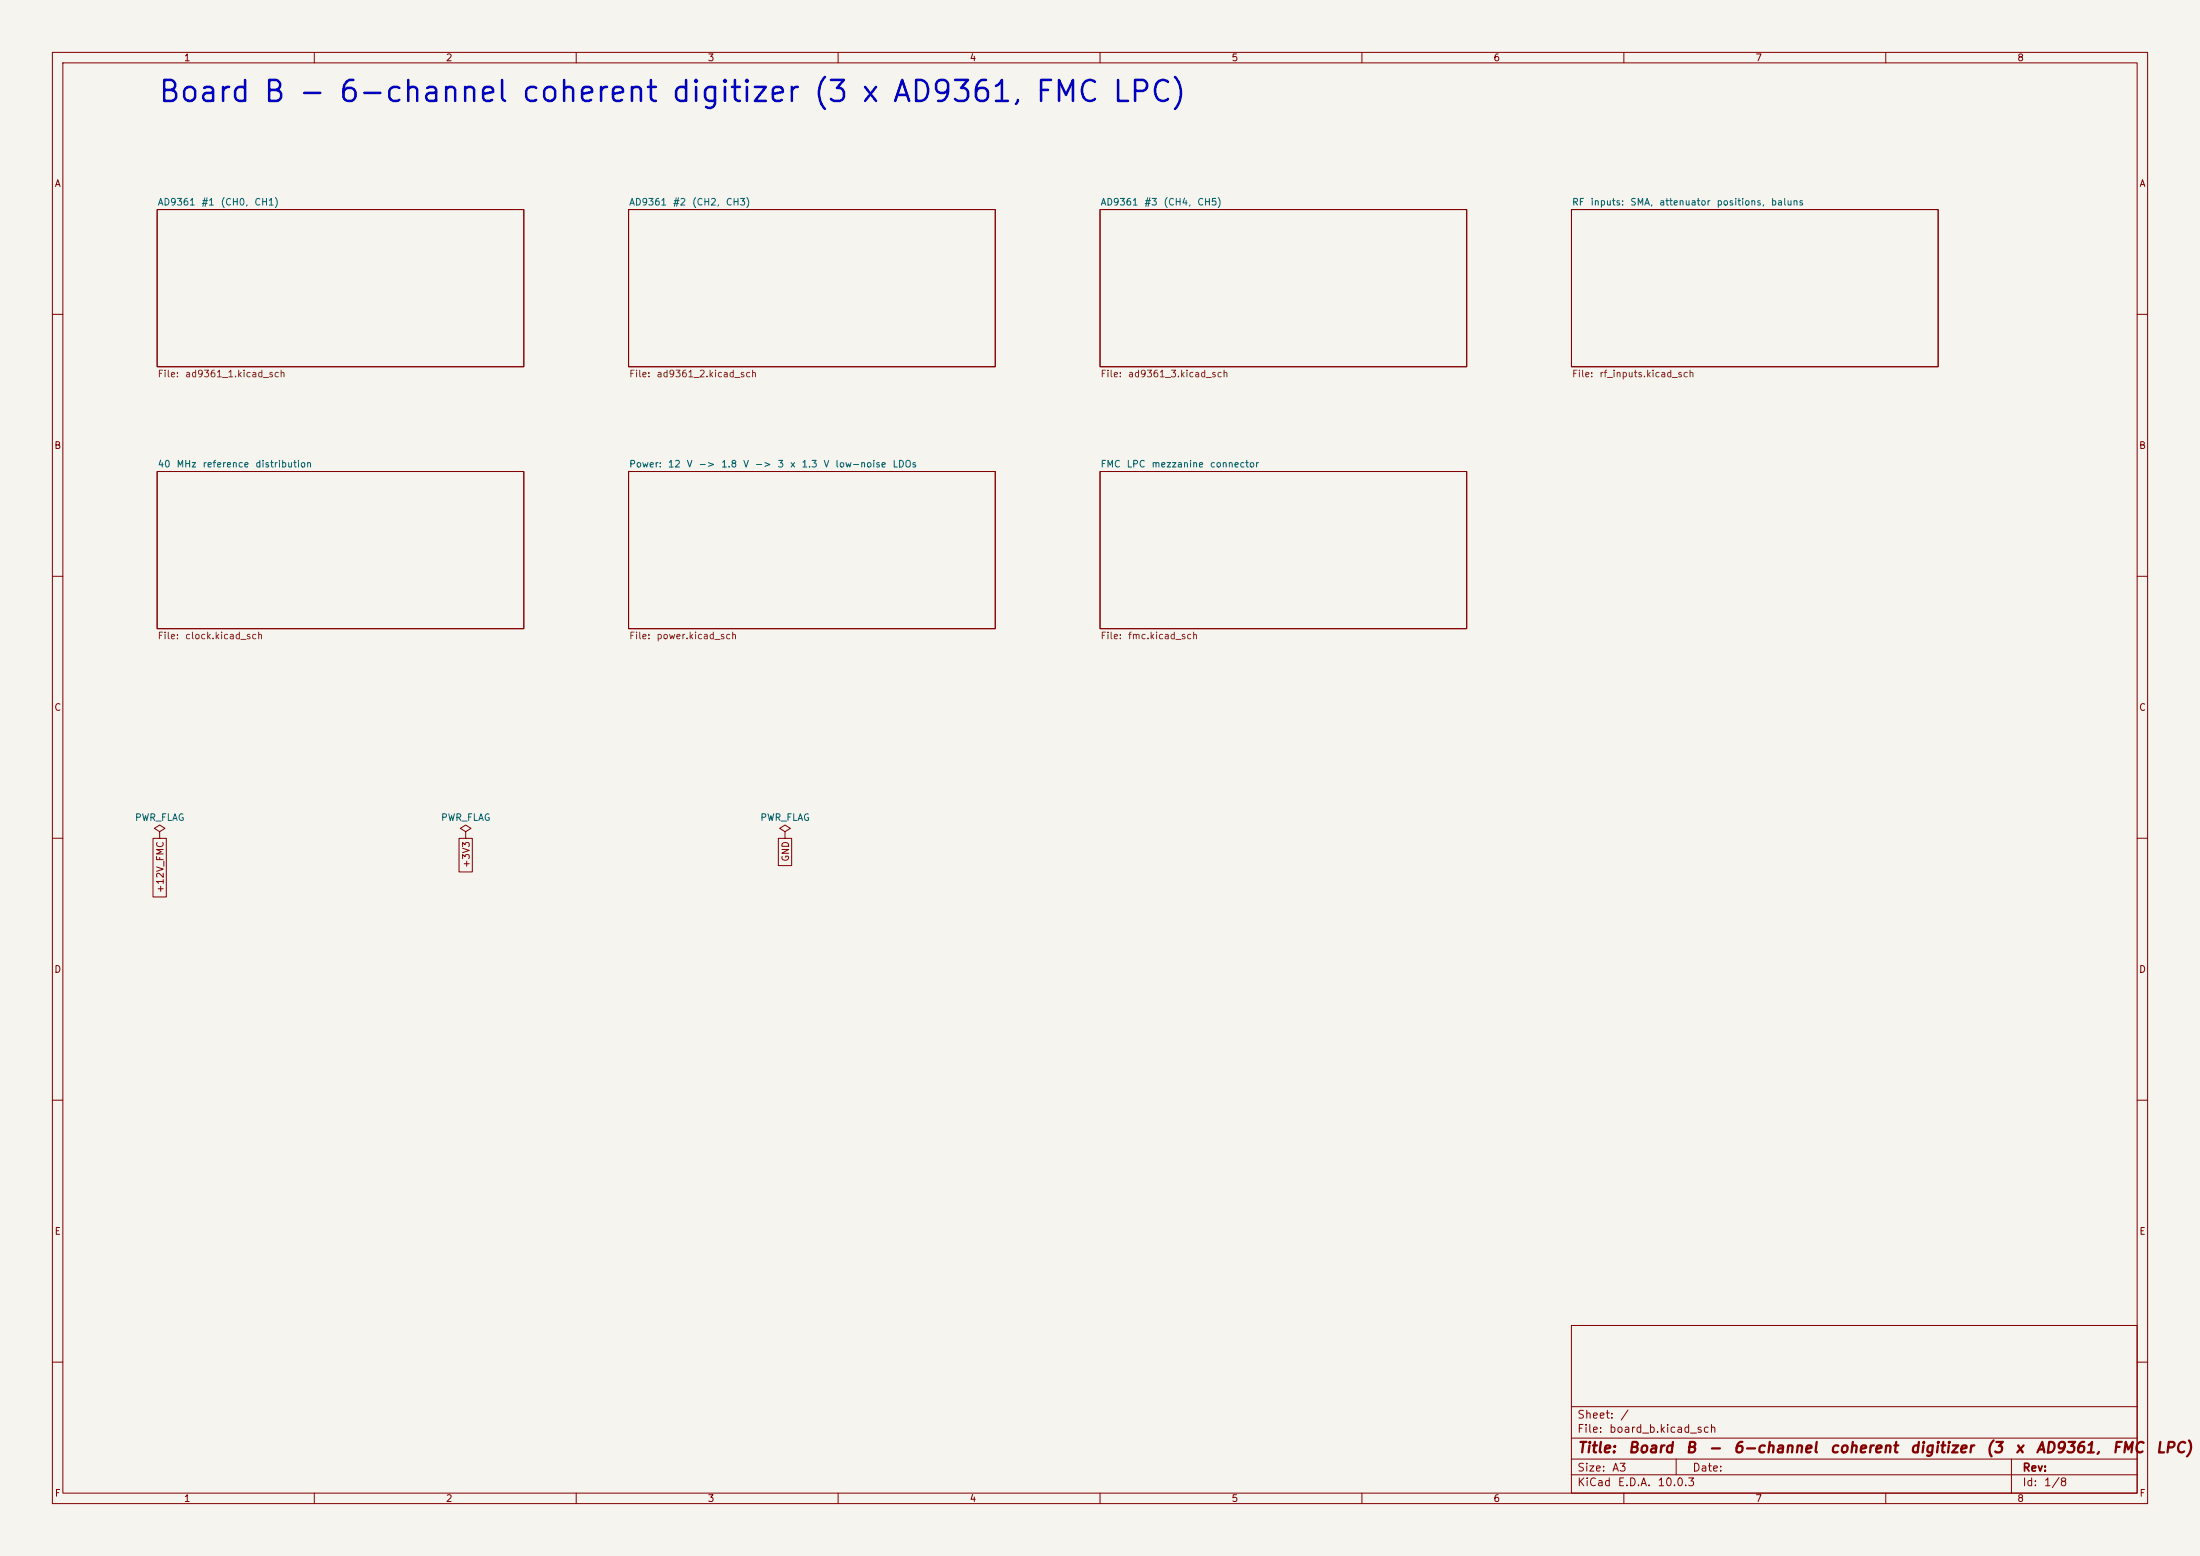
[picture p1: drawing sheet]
<svg xmlns="http://www.w3.org/2000/svg" width="420mm" height="297mm" viewBox="0 0 420 297" stroke-linecap="round" stroke-linejoin="round" font-family="sans-serif">
<path d="M0 0h420v297h-420z" fill="#f5f4ef" stroke="#f5f4ef" stroke-width=".19"/>
<g fill="none" stroke="#840000" stroke-width=".19">
<path d="M10 10h400v277h-400zM12 12h396v273h-396zM60 10v2M110 10v2M160 10v2M210 10v2M260 10v2M310 10v2M360 10v2M30 40h70v30h-70zM120 40h70v30h-70zM210 40h70v30h-70z"/>
<path d="M300 40h70v30h-70zM10 60h2M408 60h2M30 90h70v30h-70zM120 90h70v30h-70zM210 90h70v30h-70zM10 110h2M408 110h2M10 160h2M30.5 158.8l1-.7-1-.6-1 .6 1 .7v1.2M88.9 158.8l1-.7-1-.6-1 .6 1 .7v1.2M149.9 158.8l1-.7-1-.6-1.1 .6 1.1 .7v1.2"/>
<path d="M408 160h2M29.2 160h2.6v11.2h-2.6zM30.5 160h.1M87.6 160h2.6v6.4h-2.6zM88.9 160h.1M148.6 160h2.5v5.2h-2.5zM149.9 160h.1M10 210h2M408 210h2M300 253h108v32h-108zM10 260h2M300 278.5h108"/>
<path d="M300 274.5h108M300 268.5h108M320 278.5v3M384 278.5v6.5M408 260h2M60 285v2M110 285v2M160 285v2M210 285v2M260 285v2M300 281.5h108M310 285v2"/>
<path d="M360 285v2"/>
</g>
<text font-size="4" fill="#0000c2" x="30" y="20.5">Board B - 6-channel coherent digitizer (3 x AD9361, FMC LPC)</text>
<g font-size="2" fill="#840000">
<text x="301" y="277.8">Title:</text>
<text x="310.7" y="277.8">Board</text>
<text x="321.6" y="277.8">B</text>
<text x="326" y="277.8">-</text>
<text x="330.8" y="277.8">6-channel</text>
<text x="349.2" y="277.8">coherent</text>
<text x="364.5" y="277.8">digitizer</text>
<text x="379" y="277.8">(3</text>
<text x="384.5" y="277.8">x</text>
<text x="388.5" y="277.8">AD9361,</text>
<text x="403.1" y="277.8">FMC</text>
<text x="411.4" y="277.8">LPC)</text>
</g>
<g font-size="1.5" fill="#840000">
<text x="301" y="273.8">File:</text>
<text x="301" y="271.1">Sheet:</text>
<text x="307.1" y="273.8">board_b.kicad_sch</text>
<text x="309.2" y="271.1">/</text>
<text x="301" y="281.2">Size:</text>
<text x="307.6" y="281.2">A3</text>
<text x="323" y="281.2">Date:</text>
<text x="386" y="281.2">Rev:</text>
<text x="301" y="284">KiCad</text>
<text x="308.7" y="284">E.D.A.</text>
<text x="316.3" y="284">10.0.3</text>
<text x="386" y="284">Id:</text>
<text x="390.1" y="284">1/8</text>
</g>
<g font-size="1.3" fill="#840000">
<text x="35" y="12">1</text>
<text x="85" y="12">2</text>
<text x="135" y="12">3</text>
<text x="185" y="12">4</text>
<text x="235" y="12">5</text>
<text x="285" y="12">6</text>
<text x="335" y="12">7</text>
<text x="385" y="12">8</text>
<text x="10.3" y="36">A</text>
<text x="408.3" y="36">A</text>
<text x="10.3" y="86">B</text>
<text x="408.2" y="86">B</text>
<text x="10.3" y="136">C</text>
<text x="408.2" y="136">C</text>
<text x="90" y="165.8" transform="rotate(-90 90 165.8)">+3V3</text>
<text x="150.9" y="164.6" transform="rotate(-90 150.9 164.6)">GND</text>
<text x="31.5" y="170.6" transform="rotate(-90 31.5 170.6)">+12V_FMC</text>
<text x="10.3" y="186">D</text>
<text x="408.2" y="186">D</text>
<text x="10.3" y="236">E</text>
<text x="408.3" y="236">E</text>
<text x="10.3" y="286">F</text>
<text x="35" y="287">1</text>
<text x="85" y="287">2</text>
<text x="135" y="287">3</text>
<text x="185" y="287">4</text>
<text x="235" y="287">5</text>
<text x="285" y="287">6</text>
<text x="335" y="287">7</text>
<text x="385" y="287">8</text>
<text x="408.3" y="286">F</text>
</g>
<g font-size="1.3" fill="#006464">
<text x="30" y="39.5">AD9361</text>
<text x="38.4" y="39.5">#1</text>
<text x="42" y="39.5">(CH0,</text>
<text x="48.4" y="39.5">CH1)</text>
<text x="120" y="39.5">AD9361</text>
<text x="128.4" y="39.5">#2</text>
<text x="132" y="39.5">(CH2,</text>
<text x="138.5" y="39.5">CH3)</text>
<text x="210" y="39.5">AD9361</text>
<text x="218.4" y="39.5">#3</text>
<text x="222" y="39.5">(CH4,</text>
<text x="228.4" y="39.5">CH5)</text>
<text x="300" y="39.5">RF</text>
<text x="303.5" y="39.5">inputs:</text>
<text x="311.1" y="39.5">SMA,</text>
<text x="316.6" y="39.5">attenuator</text>
<text x="327.6" y="39.5">positions,</text>
<text x="338" y="39.5">baluns</text>
<text x="30" y="89.5">40</text>
<text x="33.6" y="89.5">MHz</text>
<text x="38.6" y="89.5">reference</text>
<text x="48.6" y="89.5">distribution</text>
<text x="120" y="89.5">Power:</text>
<text x="127.4" y="89.5">12</text>
<text x="131" y="89.5">V</text>
<text x="133.2" y="89.5">-&gt;</text>
<text x="137.6" y="89.5">1.8</text>
<text x="141.8" y="89.5">V</text>
<text x="144" y="89.5">-&gt;</text>
<text x="148.3" y="89.5">3</text>
<text x="150.7" y="89.5">x</text>
<text x="152.9" y="89.5">1.3</text>
<text x="157.1" y="89.5">V</text>
<text x="159.4" y="89.5">low-noise</text>
<text x="170.3" y="89.5">LDOs</text>
<text x="210" y="89.5">FMC</text>
<text x="215" y="89.5">LPC</text>
<text x="219.7" y="89.5">mezzanine</text>
<text x="230.9" y="89.5">connector</text>
<text x="25.7" y="157">PWR_FLAG</text>
<text x="84.1" y="157">PWR_FLAG</text>
<text x="145" y="157">PWR_FLAG</text>
</g>
<g font-size="1.3" fill="#725600">
<text x="30" y="72.3">File:</text>
<text x="35.2" y="72.3">ad9361_1.kicad_sch</text>
<text x="120" y="72.3">File:</text>
<text x="125.2" y="72.3">ad9361_2.kicad_sch</text>
<text x="210" y="72.3">File:</text>
<text x="215.2" y="72.3">ad9361_3.kicad_sch</text>
<text x="300" y="72.3">File:</text>
<text x="305.2" y="72.3">rf_inputs.kicad_sch</text>
<text x="30" y="122.3">File:</text>
<text x="35.2" y="122.3">clock.kicad_sch</text>
<text x="120" y="122.3">File:</text>
<text x="125.2" y="122.3">power.kicad_sch</text>
<text x="210" y="122.3">File:</text>
<text x="215.2" y="122.3">fmc.kicad_sch</text>
</g>
</svg>
